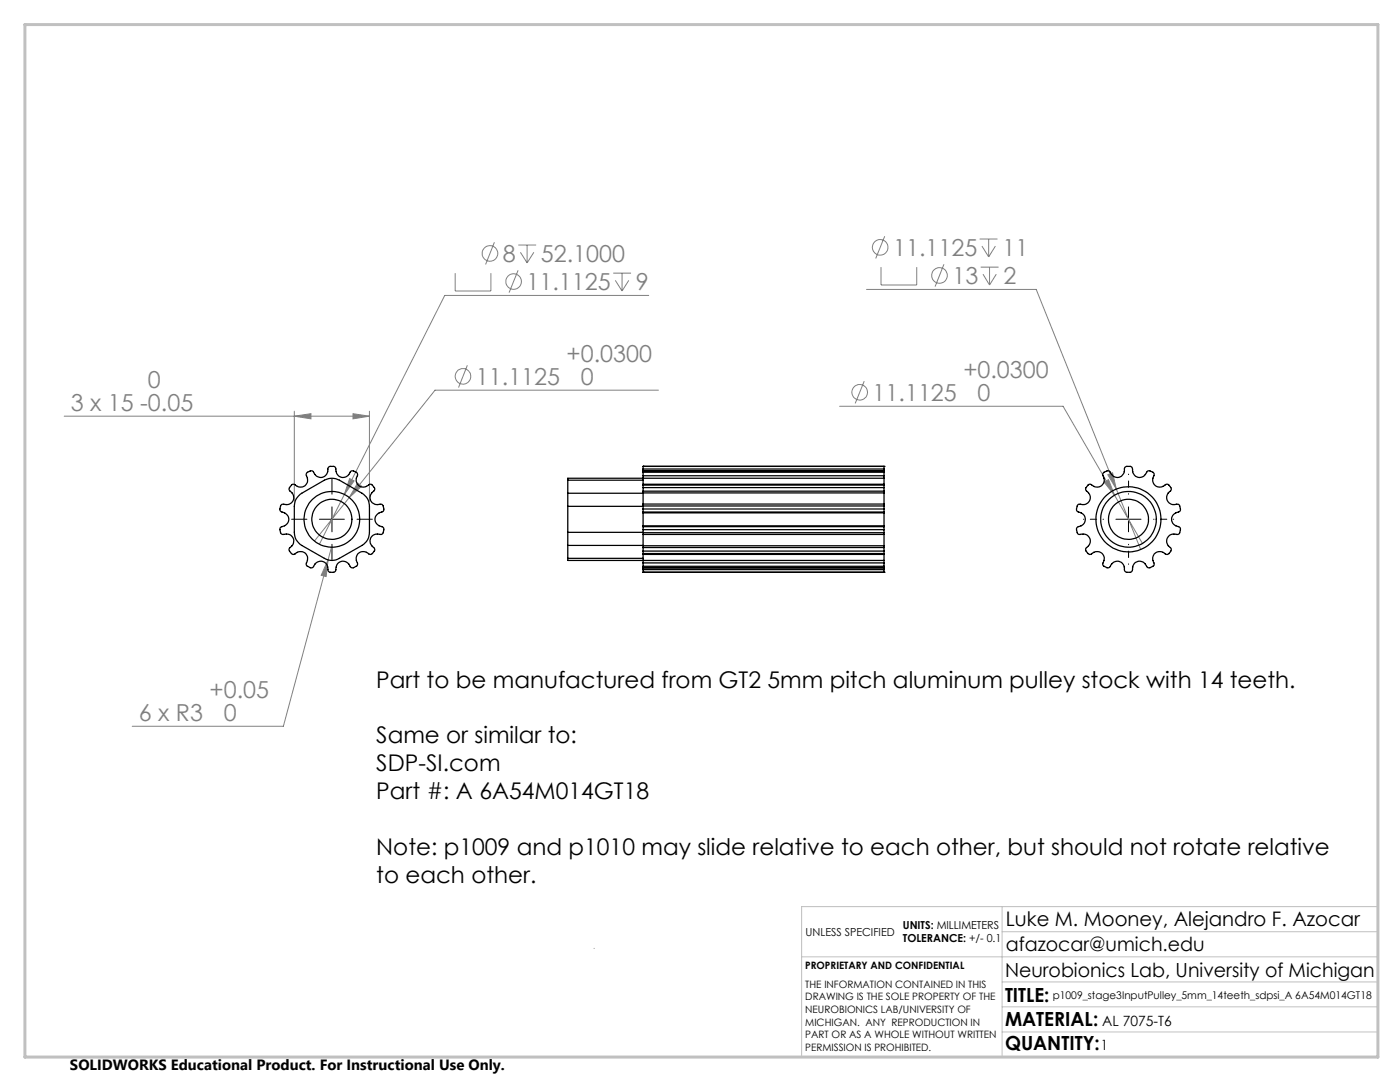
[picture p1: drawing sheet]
<svg xmlns="http://www.w3.org/2000/svg" width="279mm" height="216mm" viewBox="0 0 279 216" stroke-linecap="round" stroke-linejoin="round" font-family="sans-serif">
<g fill="none" stroke="#808080" stroke-width=".2">
<path d="M90.8 54.5v3.6h7.2v-3.6M98.7 48.3l-1.8 4.5M103.4 53.9l-1.8 4.5M103.4 48.9h3.6M103.9 50.3l1.3 2.2M105.2 48.9v3.6M106.5 50.3l-1.3 2.2M122.4 54.5h3.5M122.8 56l1.3 2.1M124.1 54.5v3.6M125.5 56l-1.4 2.1M129.5 58.9h-40.7l-20.1 39.8"/>
<path d="M172.9 57.7h33.9l20.8 51.9M175.8 53.3v3.6h7.2v-3.6M176.6 47.1l-1.8 4.5M188.4 52.7l-1.8 4.5M195.5 47.7h3.6M195.7 53.3h3.6M196 49.1l1.3 2.2M196.2 54.7l1.3 2.2M197.3 47.7v3.6M197.5 53.3v3.6M198.6 49.1l-1.3 2.2M198.8 54.7l-1.3 2.2"/>
<path d="M93.3 72.9l-1.8 4.4M131.4 77.9h-44.6l-17.1 21.4M172.5 76.1l-1.8 4.4M12.8 83h60.9M58.7 83l3.4-.5v1.1zM58.7 82.1v17.9M68.7 98.7l-5 9.9M69.7 99.3l-6.9 8.7M69.8 95.5l.9 .5-2 2.7zM70.4 82.5l3.3 .5-3.3 .6zM71.4 96.4l.8 .6-2.5 2.3zM73.7 82.1v17.9"/>
<path d="M167.6 81.1h44.6l10.2 17.7M220.3 96.2l.9-.5 1.2 3.1zM221.1 94.7l.9-.4 .8 3.3zM222.4 98.8l5.6 9.6M65.5 111.7l-.4 3.3-1-.2zM66.3 108.8l-9.7 36.1h-30.2"/>
<circle cx="97.8" cy="50.6" r="1.56"/>
<circle cx="102.5" cy="56.2" r="1.56"/>
<circle cx="175.7" cy="49.4" r="1.55"/>
<circle cx="187.5" cy="55" r="1.56"/>
<circle cx="92.4" cy="75.1" r="1.55"/>
<circle cx="171.6" cy="78.3" r="1.55"/>
</g>
<path d="M66.3 98.6v-3M61.3 103.6h-3.1M66.3 108.6v3.1M71.3 103.6h3" fill="none" stroke="#000" stroke-width=".2" stroke-dasharray="15.2 1.3 1.3 1.3"/>
<path d="M225.2 98.6v-4M220.2 103.6h-4M225.2 108.6v4M230.2 103.6h4" fill="none" stroke="#000" stroke-width=".2" stroke-dasharray="15.2 1.3 1.3 1.3" stroke-dashoffset="15.1"/>
<path d="M63.7 103.6h5M66.3 101.1v5M222.7 103.6h5M225.2 101.1v5" fill="none" stroke="#000" stroke-width=".2"/>
<path d="M118.6 189.2v.1M160 190.9h115M200 185.9h75M200 180.9v30M200 195.9h75M275 180.9h-115v30M200 205.9h75M200 200.9h75" fill="none" stroke="#c0c0c0" stroke-width=".2"/>
<path d="M5 4.9h270v206h-270z" fill="none" stroke="#c0c0c0" stroke-width=".6"/>
<g fill="#808080">
<path d="M65.5 111.7l-1.4 3.1 1 .2zM69.8 95.5l-1.1 3.2 2-2.7zM71.4 96.4l-1.7 2.9 2.5-2.3zM221.1 94.7l1.7 2.9-.8-3.3zM220.3 96.2l2.1 2.6-1.2-3.1z"/>
<path d="M58.7 83l3.4-.5v1.1zM70.4 82.5l3.3 .5-3.3 .6z"/>
</g>
<g fill="none" stroke="#000" stroke-width=".25">
<path d="M58.1 96.9a.84 .84 0 0 1 1.2 .1 1.46 1.46 0 0 0 1.8-.4 1.46 1.46 0 0 0 0-1.8 .95 .95 0 0 1 1.4-.6 1.48 1.48 0 0 0 1.8 1 1.48 1.48 0 0 0 1.1-1.7 1.07 1.07 0 0 1 1.5-.3l.1 .2a1.5 1.5 0 0 0 .9 1.7 1.5 1.5 0 0 0 1.9-.7 .82 .82 0 0 1 1.4-.1l.2 .5a1.5 1.5 0 0 0 .3 2.1 1.5 1.5 0 0 0 2.1-.3 1.08 1.08 0 0 1 .9 1.2 1.5 1.5 0 0 0-.8 1.8 1.5 1.5 0 0 0 1.7 1 .74 .74 0 0 1 .8 .2 .74 .74 0 0 1 .2 .8 .78 .78 0 0 1-.9 .7 1.51 1.51 0 0 0-.7 1.7 1.51 1.51 0 0 0 1.4 1.2 .95 .95 0 0 1-.4 1.4 1.49 1.49 0 0 0-2 .7 1.49 1.49 0 0 0 .6 2 .97 .97 0 0 1-.4 1.3h-.4a1.54 1.54 0 0 0-2.2-.2 1.54 1.54 0 0 0-.2 2.1 1 1 0 0 1-1.5 .6 1.48 1.48 0 0 0-1.8-1.1 1.48 1.48 0 0 0-1.1 1.8 1.02 1.02 0 0 1-1.4 .2l-.1-.1a1.5 1.5 0 0 0-.9-1.7 1.5 1.5 0 0 0-1.8 .5 .72 .72 0 0 1-.6 .6 .72 .72 0 0 1-.7-.3 .76 .76 0 0 1-.2-1.2 1.47 1.47 0 0 0-.7-1.6 1.47 1.47 0 0 0-1.8 .4 .98 .98 0 0 1-1.1-.8v-.4a1.48 1.48 0 0 0 .8-1.8 1.48 1.48 0 0 0-1.7-1 .74 .74 0 0 1-.7-.2 .74 .74 0 0 1-.2-.7 .73 .73 0 0 1 .8-.7 1.51 1.51 0 0 0 .8-1.7 1.51 1.51 0 0 0-1.4-1.2 1.01 1.01 0 0 1 .3-1.5 1.84 1.84 0 0 0 2.2-1 2.47 2.47 0 0 0-.9-1.8v-.4zM59.6 98.9l.6-.5 4.5-2.6a3.1 3.1 0 0 1 3 0l4.5 2.6a2.94 2.94 0 0 1 1.5 2.6v5.2a2.94 2.94 0 0 1-1.5 2.6l-4.5 2.6a2.87 2.87 0 0 1-3 0l-4.5-2.6a2.94 2.94 0 0 1-1.5-2.6l.1-5.6 .1-.7zM113.3 98.4v2.6M113.3 95.8v2.6M113.3 98.4h15M113.3 95.8h15M128.3 98.4v2.2M128.3 97.3v.7M128.3 96.8v.5M128.3 98v.4M128.3 96.6v.2M128.3 94.9v1.7"/>
<path d="M128.3 94.2v.7M128.3 94v.2M128.3 93.9v.1M128.3 93.6v.3M128.3 93.1v.5M128.3 93.1h.1M128.3 96.6h48.1M128.3 93.9h48.1M128.3 93.1h48.1M128.3 98.4h48.1M128.3 97.3h48.1M128.3 98h48.1"/>
<path d="M128.3 96.8h48.1M128.3 94.2h48.1M128.3 94.9h48.1M128.3 94h48.1M128.3 93.6h48.1M176.4 98.4v2.2M176.4 97.3v.7M176.4 96.8v.5M176.4 98v.4M176.4 96.6v.2M176.4 95.4v1.2M176.4 94.2v.7"/>
<path d="M176.4 94.9v.5M176.4 94v.2M176.4 95.4h-63.1v.4M176.4 93.6v.3M176.4 93.1v.5M176.4 93.1h.1M176.4 93.9v.1M217.2 96.7l.4-.1a2.14 2.14 0 0 0 2.3 .3 1.69 1.69 0 0 0 .2-2.1 .99 .99 0 0 1 1.4-.7 1.52 1.52 0 0 0 1.8 1.2 1.52 1.52 0 0 0 1.1-1.9 1.11 1.11 0 0 1 1.6 0 1.52 1.52 0 0 0 1.1 1.9 1.52 1.52 0 0 0 1.9-1.2 1 1 0 0 1 1.3 .7 1.5 1.5 0 0 0 .3 2.1 1.5 1.5 0 0 0 2.1-.3 .95 .95 0 0 1 .9 1.4 1.47 1.47 0 0 0-.6 1.9 1.47 1.47 0 0 0 1.9 .7 .85 .85 0 0 1 .7 1 .96 .96 0 0 1-.9 .7 1.45 1.45 0 0 0-.8 1.7 1.45 1.45 0 0 0 1.4 1.1 1.03 1.03 0 0 1-.1 1.5h-.2a1.53 1.53 0 0 0-2 .8 1.53 1.53 0 0 0 .7 2 1.03 1.03 0 0 1-.9 1.2 2.45 2.45 0 0 0-2-.4 1.86 1.86 0 0 0-.5 2.3 1 1 0 0 1-1.4 .6 1.48 1.48 0 0 0-1.8-1.1 1.48 1.48 0 0 0-1.1 1.8 1.02 1.02 0 0 1-1.5 .2l-.1-.1a1.52 1.52 0 0 0-1.1-1.9 1.52 1.52 0 0 0-1.8 1.2 1.11 1.11 0 0 1-1.4-.7v-.2a1.48 1.48 0 0 0-.3-2 1.48 1.48 0 0 0-2 .3 .88 .88 0 0 1-1.1-.6 .92 .92 0 0 1 .5-1.1 1.47 1.47 0 0 0 .1-1.8 1.47 1.47 0 0 0-1.8-.5 1 1 0 0 1-.7-1.1l.4-.4a1.5 1.5 0 0 0 1.4-1.6 1.5 1.5 0 0 0-1.5-1.4 1.05 1.05 0 0 1 .3-1.5 1.51 1.51 0 0 0 1.9-.5 1.51 1.51 0 0 0-.3-2 .69 .69 0 0 1-.3-.6 .69 .69 0 0 1 .4-.6zM113.3 106.2v2.6M113.3 111.4v.4h63.1M113.3 101h15M113.3 106.2h15"/>
<path d="M113.3 101v5.2M113.3 108.8v2.6M113.3 108.8h15M113.3 111.4h15M128.3 105.1v.6M128.3 101.6v.6M128.3 105.7v.6M128.3 101v.6M128.3 106.3v.3M128.3 100.6v.4M128.3 104.9v.2M128.3 102.2v.1"/>
<path d="M128.3 102.3v2.6M128.3 106.6v2.3M128.3 109.3v.7M128.3 110v.5M128.3 108.9v.4M128.3 110.5v.1M128.3 110.6v1.7M128.3 112.3v.7M128.3 113v.3M128.3 113.3v.4M128.3 113.7v.5M128.3 114.2h.1"/>
<path d="M128.3 106.6h48.1M128.3 100.6h48.1M128.3 110.6h48.1M128.3 113.3h48.1M128.3 114.2h48.1M128.3 105.1h48.1M128.3 105.7h48.1M128.3 101.6h48.1M128.3 102.2h48.1M128.3 106.3h48.1M128.3 101h48.1M128.3 104.9h48.1"/>
<path d="M128.3 102.3h48.1M128.3 108.9h48.1M128.3 109.3h48.1M128.3 110h48.1M128.3 110.5h48.1M128.3 112.3h48.1M128.3 113h48.1M128.3 113.3h.1M128.3 113.7h48.1M176.4 105.1v.6M176.4 101.6v.6M176.4 105.7v.6"/>
<path d="M176.4 101v.6M176.4 106.3v.3M176.4 100.6v.4M176.4 104.9v.2M176.4 102.2v.1M176.4 102.3v2.6M176.4 106.6v2.3M176.4 109.3v.7M176.4 110v.5M176.4 108.9v.4M176.4 110.5v.1M176.4 110.6v1.2"/>
<path d="M176.4 112.3v.7M176.4 111.8v.5M176.4 113v.3M176.4 113.3h.1M176.4 113.3v.4M176.4 113.7v.5M176.4 114.2h.1"/>
<circle cx="66.2" cy="103.6" r="5.6"/>
<circle cx="66.2" cy="103.6" r="4"/>
<circle cx="225.2" cy="103.6" r="4"/>
<circle cx="225.2" cy="103.6" r="5.6"/>
<circle cx="225.2" cy="103.6" r="6.5"/>
</g>
<g font-size="4.7" fill="#808080">
<text x="100.4" y="52.3">8</text>
<text x="108" y="52.3">52.1000</text>
<text x="178.2" y="51.1">11.1125</text>
<text x="200.1" y="51.1">11</text>
<text x="105.1" y="57.9">11.1125</text>
<text x="126.9" y="57.9">9</text>
<text x="190.1" y="56.7">13</text>
<text x="200.3" y="56.7">2</text>
<text x="29.5" y="77.5">0</text>
<text x="95" y="76.8">11.1125</text>
<text x="113.1" y="72.3">+0.0300</text>
<text x="115.9" y="76.8">0</text>
<text x="192.3" y="75.5">+0.0300</text>
<text x="14.1" y="82">3 x 15 -0.05</text>
<text x="174.2" y="80">11.1125</text>
<text x="195.1" y="80">0</text>
<text x="27.7" y="143.8">6 x R3</text>
<text x="41.8" y="139.4">+0.05</text>
<text x="44.7" y="143.9">0</text>
</g>
<g font-size="4.6">
<text x="75.1" y="137.2">Part to be manufactured from GT2 5mm pitch aluminum pulley stock with 14 teeth.</text>
<text x="75.1" y="148.4">Same or similar to:</text>
<text x="75.1" y="153.9">SDP-SI.com</text>
<text x="75.1" y="159.5">Part #: A 6A54M014GT18</text>
<text x="75.1" y="170.7">Note: p1009 and p1010 may slide relative to each other, but should not rotate relative</text>
<text x="75.1" y="176.3">to each other.</text>
</g>
<text font-size="4" x="200.7" y="184.9">Luke M. Mooney, Alejandro F. Azocar</text>
<g font-size="3.9">
<text x="200.7" y="189.8">afazocar@umich.edu</text>
<text x="200.6" y="194.9">Neurobionics Lab, University of Michigan</text>
<text x="200.6" y="199.8">TITLE:</text>
<text x="200.6" y="209.5">QUANTITY:</text>
<text x="200.6" y="204.6">MATERIAL:</text>
</g>
<text font-size="3" x="14" y="213.5">SOLIDWORKS Educational Product. For Instructional Use Only.</text>
<g font-size="2.8">
<text x="219.7" y="209.5">1</text>
<text x="220" y="204.6">AL 7075-T6</text>
</g>
<g font-size="2.2">
<text x="180.2" y="185.3">UNITS: MILLIMETERS</text>
<text x="160.8" y="186.8">UNLESS SPECIFIED</text>
<text x="180.2" y="188">TOLERANCE: +/- 0.1</text>
</g>
<text font-size="2.1" x="210.1" y="199.3">p1009_stage3InputPulley_5mm_14teeth_sdpsi_A 6A54M014GT18</text>
<g font-size="2">
<text x="160.7" y="193.4">PROPRIETARY AND CONFIDENTIAL</text>
<text x="160.7" y="197.1">THE INFORMATION CONTAINED IN THIS</text>
<text x="160.7" y="199.6">DRAWING IS THE SOLE PROPERTY OF THE</text>
<text x="160.7" y="202.1">NEUROBIONICS LAB/UNIVERSITY OF</text>
<text x="160.7" y="204.6">MICHIGAN. ANY REPRODUCTION IN</text>
<text x="160.7" y="207.2">PART OR AS A WHOLE WITHOUT WRITTEN</text>
<text x="160.7" y="209.7">PERMISSION IS PROHIBITED.</text>
</g>
</svg>
